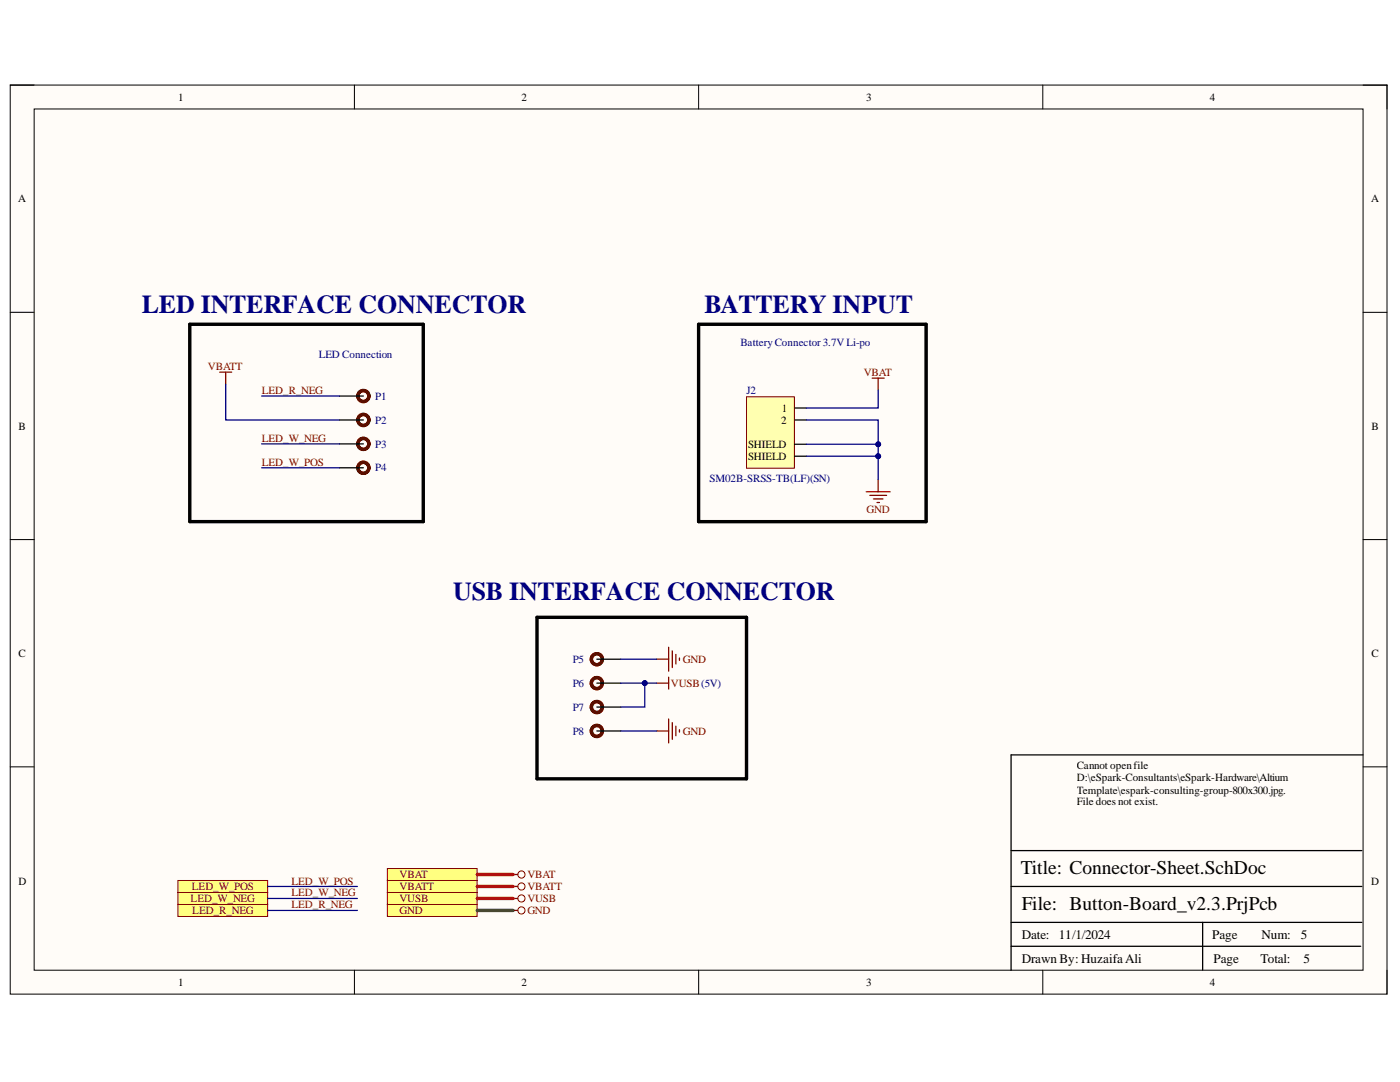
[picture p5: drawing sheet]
<svg xmlns="http://www.w3.org/2000/svg" width="279mm" height="216mm" viewBox="0 0 279 216" stroke-linecap="round" stroke-linejoin="round" font-family="sans-serif">
<path d="M2 17h274.8v181.4h-274.8z" fill-rule="evenodd" fill="#fffcf8"/>
<path d="M2 17h274.8v181.4h-274.8z" fill="none" stroke="#000" stroke-width=".2"/>
<path d="M6.8 21.7h265.2v171.9h-265.2z" fill-rule="evenodd" fill="#fffcf8"/>
<g fill="none" stroke="#000" stroke-width=".2">
<path d="M2 17h4.8M70.7 17v4.7M139.4 17v4.7M208.1 17v4.7M272 17h4.8v4.7M6.8 21.7h265.2v171.9h-265.2zM2 62.3h4.8M272 62.3h4.8M2 107.7h4.8M272 107.7h4.8M2 153h4.8M272 153h4.8"/>
<path d="M70.7 193.6v4.8M139.4 193.6v4.8M208.1 193.6v4.8M276.8 193.6v4.8"/>
</g>
<path d="M272 150.6h-70.2v43M201.8 176.9h70M201.8 169.7h70M201.8 188.8h69.8M201.8 184.1h70M240 184.1v9.5" fill="none" stroke="#000" stroke-width=".25"/>
<path d="M174.1 75.5h2.4M175.3 75.5v2.3M172.9 98.1h4.7M173.6 98.8h3.3M174.3 99.6h1.9M175.3 95.7v2.4M175 100.3h.5" fill="none" stroke="#800000" stroke-width=".25"/>
<path d="M77.3 178.1h17.9v2.4h-17.9z" fill-rule="evenodd" fill="#ffff80"/>
<path d="M77.3 178.1h17.9v2.4h-17.9z" fill="none" stroke="#800000" stroke-width=".2"/>
<path d="M35.5 175.7h17.9v2.4h-17.9z" fill-rule="evenodd" fill="#ffff80"/>
<path d="M35.5 175.7h17.9v2.4h-17.9z" fill="none" stroke="#800000" stroke-width=".2"/>
<path d="M35.5 178.1h17.9v2.4h-17.9z" fill-rule="evenodd" fill="#ffff80"/>
<path d="M35.5 178.1h17.9v2.4h-17.9z" fill="none" stroke="#800000" stroke-width=".2"/>
<path d="M35.5 180.5h17.9v2.4h-17.9z" fill-rule="evenodd" fill="#ffff80"/>
<g fill="none" stroke="#800000" stroke-width=".2">
<path d="M35.5 180.5h17.9v2.4h-17.9z"/>
<circle cx="104.1" cy="179.3" r=".72"/>
</g>
<path d="M102.4 179.3h.9" fill="none" stroke="#800000" stroke-width=".25"/>
<path d="M37.9 64.7h46.6v39.4h-46.6zM139.4 64.7v39.4M139.4 64.7h45.4v39.4h-45.4M107.2 123.2h41.8v32.2h-41.8z" fill="none" stroke="#000" stroke-width=".68"/>
<path d="M149 79.2h9.5v14.2h-9.5z" fill-rule="evenodd" fill="#ffffb0"/>
<path d="M149 79.2h9.5v14.2h-9.5z" fill="none" stroke="#800000" stroke-width=".2"/>
<path d="M158.5 81.4h2.4M158.5 83.8h2.4M158.5 88.6h2.4M158.5 91h2.4" fill="none" stroke="#000" stroke-width=".25"/>
<path d="M77.3 180.5h17.9v2.4h-17.9z" fill-rule="evenodd" fill="#ffff80"/>
<g fill="none" stroke="#800000" stroke-width=".2">
<path d="M77.3 180.5h17.9v2.4h-17.9z"/>
<circle cx="104.1" cy="176.9" r=".72"/>
<circle cx="104.1" cy="181.7" r=".72"/>
</g>
<path d="M102.4 176.9h.9M102.4 181.7h.9" fill="none" stroke="#800000" stroke-width=".25"/>
<path d="M77.3 175.7h17.9v2.4h-17.9z" fill-rule="evenodd" fill="#ffff80"/>
<path d="M77.3 175.7h17.9v2.4h-17.9z" fill="none" stroke="#800000" stroke-width=".2"/>
<g fill="none" stroke="#800000" stroke-width=".25">
<path d="M43.9 74.3h2.3M45 74.3v2.3M131.1 136.3h2.3M131.1 131.5h2.3M133.4 129.1v4.8M133.4 135.1v2.4M134.2 129.9v3.3M134.9 130.6v1.9M135.6 131.3v.5M131.1 145.9h2.3M133.4 143.5v4.7M134.2 144.2v3.3"/>
<path d="M134.9 144.9v1.9M135.6 145.6v.5"/>
</g>
<g fill="none" stroke="#5b0f00" stroke-width=".68">
<circle cx="72.5" cy="79" r="1.1"/>
<circle cx="72.5" cy="83.8" r="1.1"/>
<circle cx="72.5" cy="93.3" r="1.1"/>
<circle cx="72.5" cy="88.6" r="1.1"/>
<circle cx="119.1" cy="136.3" r="1.1"/>
<circle cx="119.1" cy="131.5" r="1.1"/>
<circle cx="119.1" cy="145.9" r="1.1"/>
<circle cx="119.1" cy="141.1" r="1.1"/>
</g>
<path d="M67.7 79h4.8M67.7 83.8h4.8M67.7 88.6h4.8M67.7 93.3h4.8M119.1 131.5h4.8M119.1 136.3h4.8M119.1 141.1h4.8M119.1 145.9h4.8" fill="none" stroke="#000" stroke-width=".25"/>
<path d="M175.3 77.8v3.6h-14.4M175.3 91v4.7M53.4 179.3h17.9M53.4 176.9h17.9M53.4 181.7h17.9" fill="none" stroke="#000080" stroke-width=".25"/>
<circle cx="175.3" cy="91" r=".48" fill="#000080"/>
<circle cx="175.3" cy="91" r=".48" fill="none" stroke="#000080" stroke-width=".2"/>
<path d="M175.3 88.6v2.4h-14.4" fill="none" stroke="#000080" stroke-width=".25"/>
<circle cx="175.3" cy="91" r=".48" fill="#000080"/>
<circle cx="175.3" cy="91" r=".48" fill="none" stroke="#000080" stroke-width=".2"/>
<circle cx="175.3" cy="88.7" r=".48" fill="#000080"/>
<circle cx="175.3" cy="88.7" r=".48" fill="none" stroke="#000080" stroke-width=".2"/>
<path d="M160.9 83.8h14.4v4.8h-14.4" fill="none" stroke="#000080" stroke-width=".25"/>
<circle cx="175.3" cy="88.7" r=".48" fill="#000080"/>
<circle cx="175.3" cy="88.7" r=".48" fill="none" stroke="#000080" stroke-width=".2"/>
<path d="M95.2 181.7h7.2" fill="none" stroke="#274e13" stroke-width=".68"/>
<path d="M95.2 179.3h7.2M95.2 176.9h7.2" fill="none" stroke="#f00" stroke-width=".68"/>
<path d="M45 76.6v7.2h22.7M52.2 79h15.5M52.2 93.3h15.5M52.2 88.6h15.5M128.7 136.3v4.8h-4.8" fill="none" stroke="#000080" stroke-width=".25"/>
<circle cx="128.7" cy="136.3" r=".48" fill="#000080"/>
<circle cx="128.7" cy="136.3" r=".48" fill="none" stroke="#000080" stroke-width=".2"/>
<path d="M123.9 136.3h7.2M123.9 131.5h7.2M123.9 145.9h7.2" fill="none" stroke="#000080" stroke-width=".25"/>
<circle cx="128.7" cy="136.3" r=".48" fill="#000080"/>
<circle cx="128.7" cy="136.3" r=".48" fill="none" stroke="#000080" stroke-width=".2"/>
<circle cx="104.1" cy="174.5" r=".72" fill="none" stroke="#800000" stroke-width=".2"/>
<path d="M102.4 174.5h.9" fill="none" stroke="#800000" stroke-width=".25"/>
<path d="M77.3 173.3h17.9v2.4h-17.9z" fill-rule="evenodd" fill="#ffff80"/>
<path d="M77.3 173.3h17.9v2.4h-17.9z" fill="none" stroke="#800000" stroke-width=".2"/>
<path d="M95.2 174.5h7.2" fill="none" stroke="#f00" stroke-width=".68"/>
<g font-size="5.2" fill="#000080">
<text x="28.3" y="62.4">LED INTERFACE CONNECTOR</text>
<text x="140.6" y="62.4">BATTERY INPUT</text>
<text x="90.5" y="119.7">USB INTERFACE CONNECTOR</text>
</g>
<g font-size="3.9">
<text x="203.7" y="174.4">Title: Connector-Sheet.SchDoc</text>
<text x="203.9" y="181.6">File: Button-Board_v2.3.PrjPcb</text>
</g>
<g font-size="2.6">
<text x="203.9" y="187.3">Date:</text>
<text x="211.3" y="187.3">11/1/2024</text>
<text x="241.9" y="187.3">Page</text>
<text x="251.7" y="187.3">Num:</text>
<text x="259.6" y="187.3">5</text>
<text x="203.9" y="192.1">Drawn By: HuzaifaAli</text>
<text x="242.2" y="192.1">Page</text>
<text x="251.6" y="192.1">Total:</text>
<text x="260.1" y="192.1">5</text>
</g>
<g font-size="2.2">
<text x="35.6" y="20.1">1</text>
<text x="104.1" y="20.1">2</text>
<text x="172.9" y="20.1">3</text>
<text x="241.4" y="20.1">4</text>
<text x="3.6" y="40.4">A</text>
<text x="273.6" y="40.4">A</text>
<text x="156.1" y="82.2">1</text>
<text x="3.7" y="85.7">B</text>
<text x="149.3" y="89.4">SHIELD</text>
<text x="155.9" y="84.5">2</text>
<text x="273.7" y="85.7">B</text>
<text x="149.3" y="91.8">SHIELD</text>
<text x="3.7" y="131.1">C</text>
<text x="273.7" y="131.1">C</text>
<text x="214.9" y="153.5">Cannot openfile</text>
<text x="214.9" y="155.9">D:\eSpark-Consultants\eSpark-Hardware\Altium</text>
<text x="214.9" y="158.3">Template\espark-consulting-group-800x300.jpg.</text>
<text x="214.9" y="160.7">File does not exist.</text>
<text x="3.7" y="176.5">D</text>
<text x="273.6" y="176.5">D</text>
<text x="35.6" y="196.8">1</text>
<text x="104.1" y="196.8">2</text>
<text x="172.9" y="196.8">3</text>
<text x="241.4" y="196.8">4</text>
</g>
<g font-size="2.2" fill="#000080">
<text x="63.7" y="71.4">LED Connection</text>
<text x="147.8" y="69.1">BatteryConnector3.7V Li-po</text>
<text x="74.9" y="79.8">P1</text>
<text x="148.9" y="78.7">J2</text>
<text x="74.9" y="84.5">P2</text>
<text x="74.9" y="89.3">P3</text>
<text x="74.9" y="94.1">P4</text>
<text x="141.6" y="96.3">SM02B-SRSS-TB(LF)(SN)</text>
<text x="114.3" y="132.3">P5</text>
<text x="114.3" y="137.1">P6</text>
<text x="114.3" y="141.9">P7</text>
<text x="114.3" y="146.6">P8</text>
</g>
<g font-size="2.2" fill="#800000">
<text x="41.5" y="73.8">VBATT</text>
<text x="172.4" y="75">VBAT</text>
<text x="52.2" y="78.6">LED_R_NEG</text>
<text x="52.2" y="88.2">LED_W_NEG</text>
<text x="52.2" y="92.9">LED_W_POS</text>
<text x="173" y="102.4">GND</text>
<text x="133.9" y="137.1">VUSB(5V)</text>
<text x="136.3" y="132.3">GND</text>
<text x="136.3" y="146.6">GND</text>
<text x="38.3" y="177.7">LED_W_POS</text>
<text x="58.2" y="178.9">LED_W_NEG</text>
<text x="58.2" y="176.5">LED_W_POS</text>
<text x="79.7" y="177.7">VBATT</text>
<text x="79.7" y="175.2">VBAT</text>
<text x="105.2" y="177.7">VBATT</text>
<text x="105.2" y="175.2">VBAT</text>
<text x="38" y="180">LED_W_NEG</text>
<text x="38.4" y="182.4">LED_R_NEG</text>
<text x="58.2" y="181.2">LED_R_NEG</text>
<text x="79.7" y="180">VUSB</text>
<text x="79.7" y="182.4">GND</text>
<text x="105.2" y="180">VUSB</text>
<text x="105.2" y="182.4">GND</text>
</g>
</svg>
